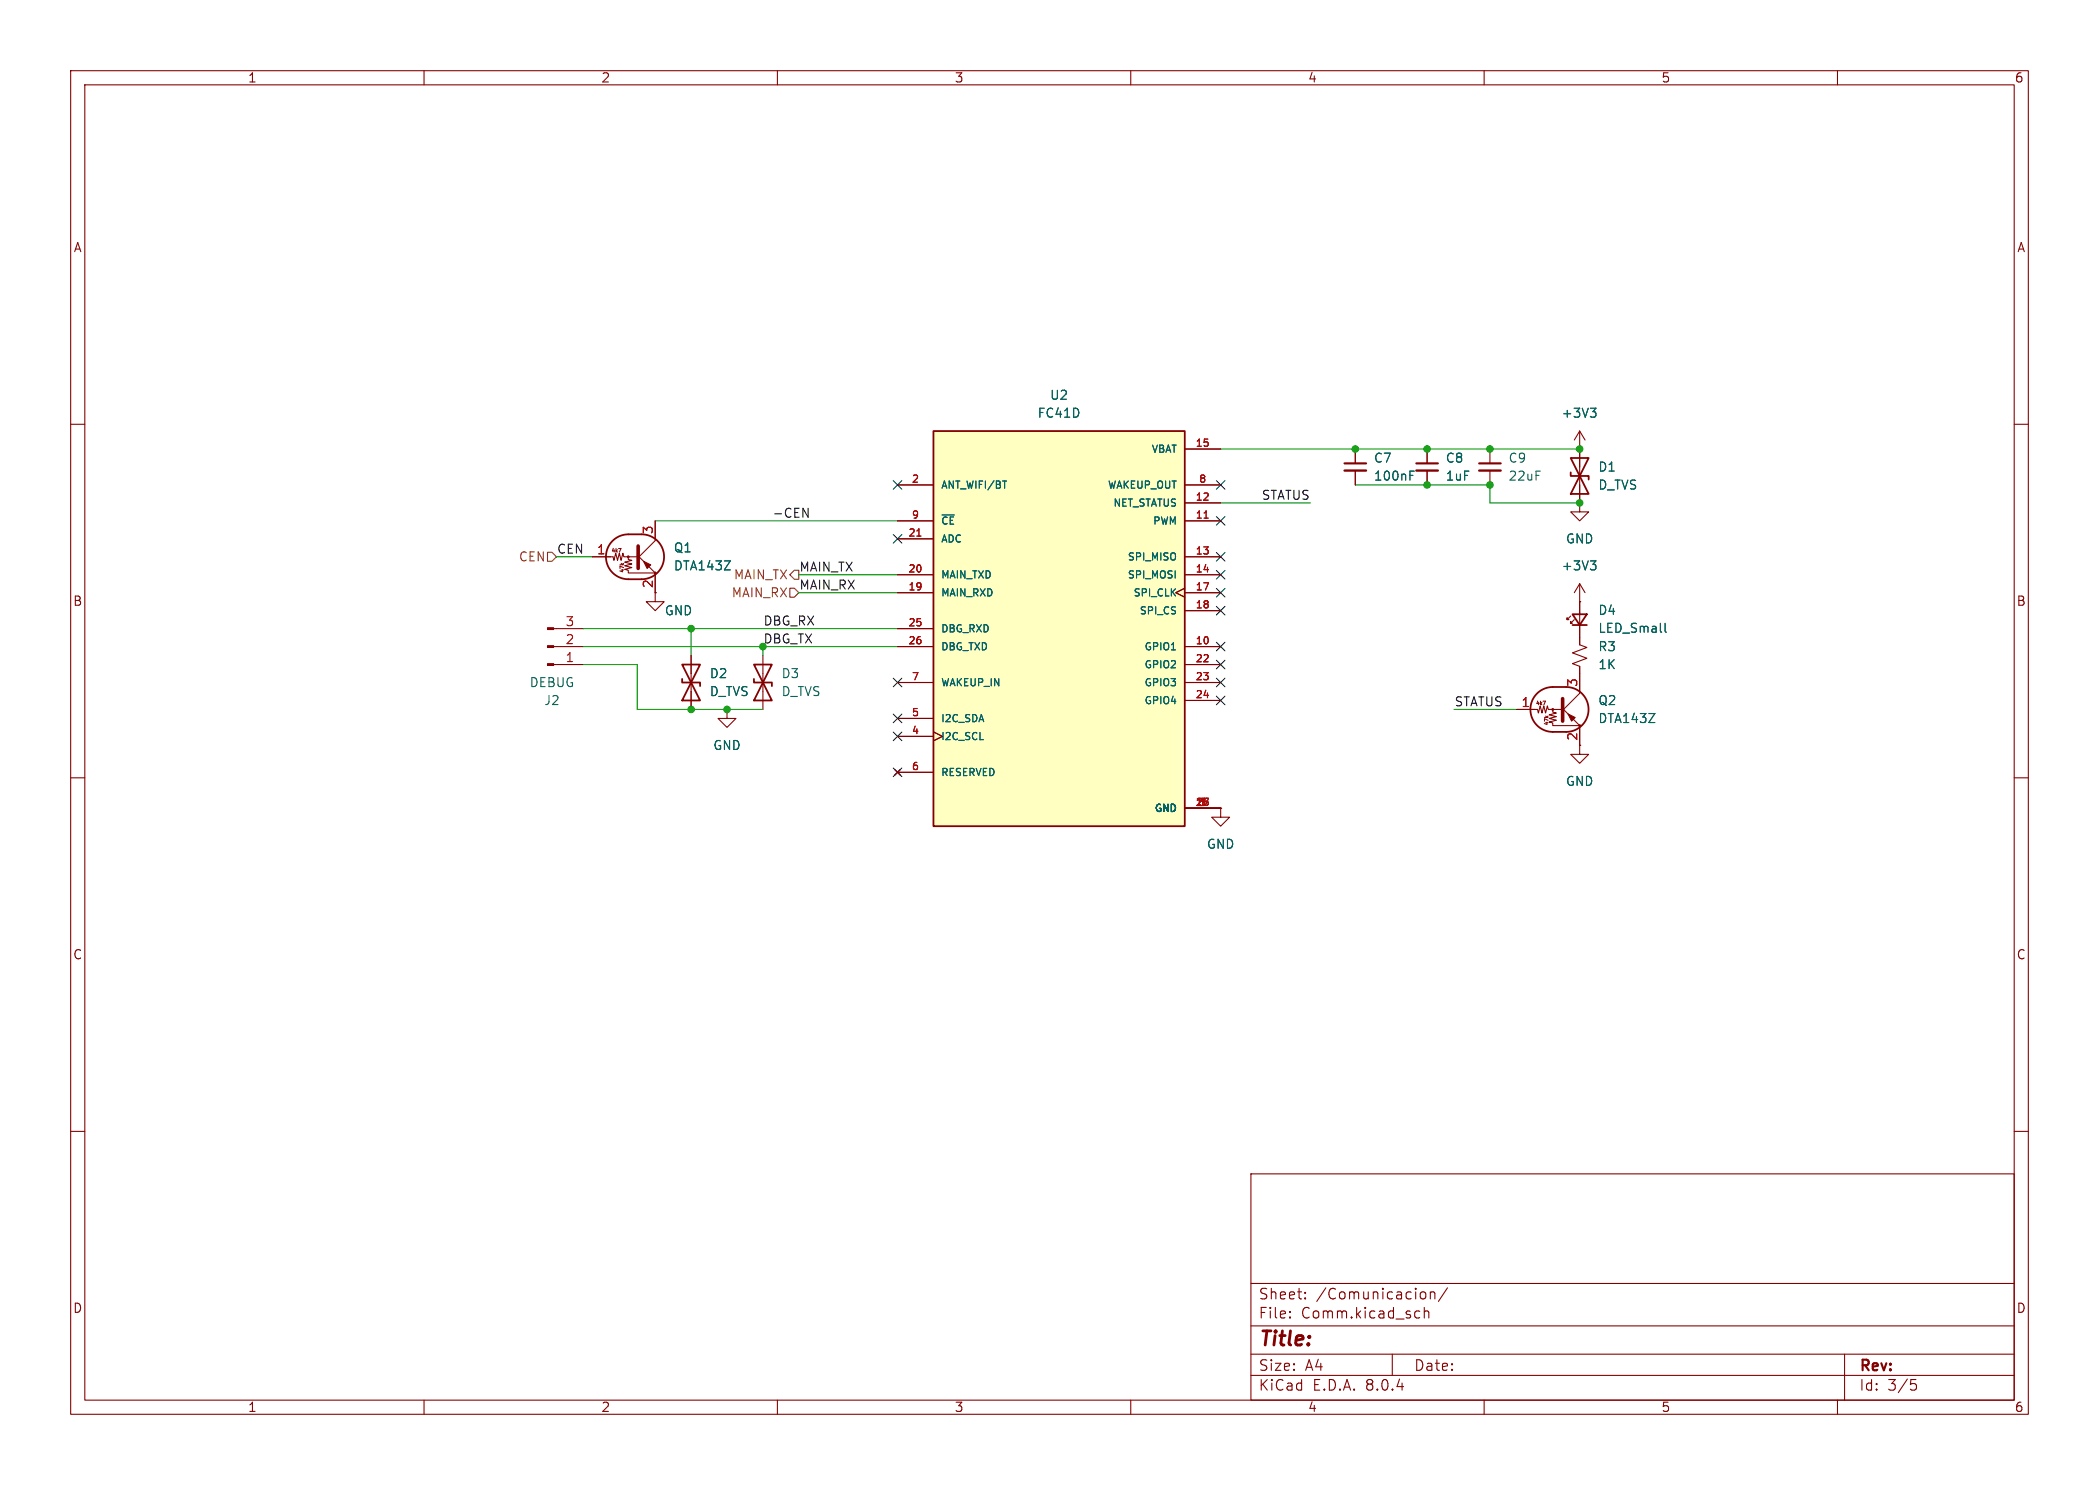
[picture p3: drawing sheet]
<svg xmlns="http://www.w3.org/2000/svg" width="297mm" height="210mm" viewBox="0 0 297 210" stroke-linecap="round" stroke-linejoin="round" font-family="sans-serif">
<g fill="none" stroke="#840000" stroke-width=".15">
<path d="M10 10h277v190h-277zM12 12h273v186h-273zM60 10v2M110 10v2M160 10v2M210 10v2M260 10v2M10 60h2M285 60h2M210.8 63.5v2M210.8 66.5v2.1M10 110h2"/>
<path d="M172.7 114.3v1.3h1.3l-1.3 1.2-1.3-1.2h1.3M172.7 114.3h.1M285 110h2M10 160h2M285 160h2M177 166h108v32h-108zM60 198v2M110 198v2M160 198v2M177 194.5h108M177 191.5h108M177 187.5h108"/>
<path d="M177 181.5h108M182.5 186.3h.1l-.1 .1M182.5 186.3v.1M182.5 185.5v.1M182.5 185.5h.1l-.1 .1M184.7 183.6v.1M184.7 183.6h-.1l.1 .1M184.7 182.8v.1M184.7 182.8h-.1l.1 .1M197 191.5v3M200.5 185.4l.4 .1M200.9 186.3l-.4 .1"/>
<path d="M201.2 182.7a.41 .41 0 0 1 .5 .3v.4a.41 .41 0 0 1-.5 .3M201.5 185.5a.37 .37 0 0 1 .7 .1v.8M201.5 184.9v1.5M202.4 182.8a.37 .37 0 0 1 .6 .1v.8M202.4 182.7v1M204.8 182.1l-1.3 2M210 198v2M260 198v2M261 191.5v6.5M270.4 195.1h.7M270.5 195.7h.4l.3 .3v.3l-.2 .2-.5 .1"/>
</g>
<path d="M209.3 66.5h3" fill="none" stroke="#840000" stroke-width=".33"/>
<path d="M209.3 65.5h3" fill="none" stroke="#840000" stroke-width=".3"/>
<path d="M132.1 61h35.5v55.8h-35.5z" fill="#ffffc2"/>
<path d="M86.7 76.5a3.2 3.2 0 0 1 2.2-.9h1.9a3.2 3.2 0 0 1 3.2 3.1 3.2 3.2 0 0 1-3.2 3.2h-1.9a3.2 3.2 0 0 1-2.9-1.9 3.2 3.2 0 0 1 .7-3.5zM132.1 61h35.5v55.8h-35.5zM222.2 66.8v.5h2.6v.5M222.2 64.8h2.6l-2.6 5.1h2.6zM96.5 96v.5h2.6v.5M96.5 94h2.6l-2.6 5.1h2.6zM106.7 96v.5h2.5v.5M106.7 94h2.5l-2.5 5.1h2.5zM217.5 98.1a3.2 3.2 0 0 1 2.2-.9h1.9a3.2 3.2 0 0 1 3.2 3.1 3.2 3.2 0 0 1-3.2 3.2h-1.9a3.2 3.2 0 0 1-2.9-2 3.2 3.2 0 0 1 .7-3.4zM222.5 86.9h2l-1 1.5zM222.5 88.4h2" fill="none" stroke="#840000" stroke-width=".25"/>
<g fill="none" stroke="#840000" stroke-width=".15">
<path d="M83.8 78.7h2.9l.2 .5 .2-1 .3 1 .2-1 .3 1 .2-1 .2 .5h1.9M86.8 77.5l-.1 .4M87.2 77.6v.5M87.5 77.6h.4l-.3 .5M87.7 79.9h.5M87.9 79.7l.2 .2M88.2 79.7l-.2 .1M90.2 78.5l2.5 2.5h-3.8v-.4l-.5-.1 1-.2-1-.3 1-.2-1-.3 1-.3-.5-.1v-.4M92.7 73.7v2.8l-2.5 2.5M127 73.7h5.1M127 68.6h5.1M127 76.2h5.1"/>
<path d="M167.6 73.7h5.1M167.6 71.1h5.1M167.6 78.7h5.1M167.6 63.5h5.1M167.6 68.6h5.1M191.8 63.5v2M191.8 66.5v2.1M201.9 63.5v2M201.9 66.5v2.1M223.5 63.5h.1M223.5 71.1v1.3h1.3l-1.3 1.3-1.3-1.3h1.3M223.5 71.1h.1"/>
<path d="M223.5 61l-.7 1.2M223.5 61v10.1M223.5 61l.8 1.2M78.3 91.4h4.2M78.3 94h4.2M78.3 88.9h4.2M87.7 80.7l.4 .2M88.2 80.3l-.5-.2v.3M92.7 81.3v3.8h1.3l-1.3 1.3-1.3-1.3h1.3M97.8 92.7v7.6M107.9 92.7v7.6M127 91.4h5.1"/>
<path d="M127 81.3h5.1M127 83.8h5.1M127 96.5h5.1M127 88.9h5.1M167.6 83.2l-1.2 .6 1.2 .7M167.6 91.4h5.1M167.6 81.3h5.1M167.6 83.8h5.1M167.6 86.4h5.1M167.6 94h5.1M167.6 96.5h5.1M167.6 99.1h5.1"/>
<path d="M217.6 99.1l-.1 .4M218 99.2v.5M218.3 99.2h.4l-.2 .5M222.2 87.1l-.5 .5v-.2v.2h.3M222.8 87.6l-.6 .5v-.2v.2h.3M223.5 82.6v8.6l1 .4-2 .7 2 .8-2 .8 1 .3v3.8l-2.5 2.6M223.5 85.1h.1M223.5 82.6l-.7 1.2M223.5 82.6l.8 1.2M102.9 100.3v1.3h1.2l-1.2 1.3-1.3-1.3h1.3M102.9 100.3h.1M126.6 108.8l.8 .8"/>
<path d="M127 104.1h5.1M127 101.6h5.1M127 109.2h5.1M127.4 108.8l-.8 .8M132.1 103.5l1.2 .6-1.2 .7M167.6 114.3h5.1M172.7 114.3h.1M214.6 100.3h3l.1 .5 .2-1 .3 1 .2-1 .3 1 .2-1 .2 .5h1.9M218.5 102.3l.4 .1M218.5 101.5h.5M218.7 101.3l.2 .2M219 101.9l-.5-.3v.4"/>
<path d="M219 101.3l-.1 .1M221 100.1l2.5 2.5h-3.8v-.4l-.5-.1 1-.2-1-.3 1-.3-1-.2 1-.3-.5-.1v-.4M223.5 102.9v3.8h1.3l-1.3 1.3-1.3-1.3h1.3"/>
<circle cx="88.9" cy="78.7" r=".13"/>
<circle cx="92.7" cy="81" r=".13"/>
<circle cx="219.7" cy="100.3" r=".13"/>
<circle cx="223.5" cy="102.6" r=".13"/>
</g>
<path d="M129.7 75.8h.6M170.4 73.3h.6" fill="none" stroke="#a90000" stroke-width=".15"/>
<path d="M225 57.7h.8l-.4 .5M225.6 58.2l.2 .3v.3l-.2 .2M133.3 72.8h1.7M141.9 68h.5M199.5 67.2h.4M199.5 66.6h.6M225 79.3h.8l-.4 .5M225.6 79.8l.2 .2v.3l-.2 .3M235.6 88.1v1.1l.2 .2" fill="none" stroke="#006464" stroke-width=".15"/>
<g fill="#840000" stroke="#840000" stroke-width=".15">
<path d="M77.5 88.8h.8v.2h-.8z"/>
<path d="M77.5 91.3h.8v.3h-.8z"/>
<path d="M77.5 93.9h.8v.2h-.8z"/>
<path d="M221.9 101l1 .5-.5 .5z"/>
<path d="M91.1 79.4l1 .5-.5 .5z"/>
</g>
<g fill="#840000" stroke="#840000" stroke-width=".51">
<path d="M221.1 98.8v3.2z"/>
<path d="M90.3 77.2v3.2z"/>
</g>
<path d="M190.2 66.5h3.1M200.4 66.5h3.1" fill="none" stroke="#840000" stroke-width=".33"/>
<path d="M190.2 65.5h3.1M200.4 65.5h3.1" fill="none" stroke="#840000" stroke-width=".3"/>
<path d="M77.5 78.1h.6l.6 .6-.6 .7h-.6zM111.8 81.3l.6-.7h.6v1.3h-.6zM111.8 83.2h.6l.6 .6-.6 .7h-.6z" fill="none" stroke="#725600" stroke-width=".15"/>
<path d="M113.6 71.9l.7 1.2v-1.2" fill="none" stroke="#0f0f0f" stroke-width=".15"/>
<g fill="none" stroke="#009600" stroke-width=".15">
<path d="M78.7 78.7h5.1M92.7 73.7h34.3M172.7 63.5h50.8M172.7 71.1h12.7M191.8 68.6h19v2.5h12.7M82.5 88.9h44.5M82.5 94h7.7v6.3h17.7M82.5 91.4h44.5M97.8 88.9v3.8M107.9 91.4v1.3M113 83.8h14M113 81.3h14"/>
<path d="M205.7 100.3h8.9"/>
</g>
<g fill="none" stroke="#000084" stroke-width=".15">
<path d="M126.4 75.6l1.2 1.2M126.4 68l1.2 1.2M127.6 75.6l-1.2 1.2M127.6 68l-1.2 1.2M172.1 68l1.2 1.2M172.1 78.1l1.2 1.2M172.1 73.1l1.2 1.2M173.3 68l-1.2 1.2M173.3 78.1l-1.2 1.2M173.3 73.1l-1.2 1.2M126.4 95.9l1.2 1.2M127.6 95.9l-1.2 1.2"/>
<path d="M172.1 83.2l1.2 1.2M172.1 80.7l1.2 1.2M172.1 90.8l1.2 1.2M172.1 98.5l1.2 1.2M172.1 93.4l1.2 1.2M172.1 85.8l1.2 1.2M172.1 95.9l1.2 1.2M173.3 83.2l-1.2 1.2M173.3 80.7l-1.2 1.2M173.3 90.8l-1.2 1.2M173.3 98.5l-1.2 1.2M173.3 93.4l-1.2 1.2"/>
<path d="M173.3 85.8l-1.2 1.2M173.3 95.9l-1.2 1.2M126.4 108.6l1.2 1.2M126.4 101l1.2 1.2M126.4 103.5l1.2 1.2M127.6 108.6l-1.2 1.2M127.6 101l-1.2 1.2M127.6 103.5l-1.2 1.2"/>
</g>
<g fill="#009600" stroke="#009600" stroke-width=".15">
<circle cx="223.5" cy="63.5" r=".46"/>
<circle cx="210.8" cy="68.6" r=".46"/>
<circle cx="223.5" cy="71.1" r=".46"/>
<circle cx="201.9" cy="63.5" r=".46"/>
<circle cx="210.8" cy="63.5" r=".46"/>
<circle cx="191.8" cy="63.5" r=".46"/>
<circle cx="201.9" cy="68.6" r=".46"/>
<circle cx="97.8" cy="88.9" r=".46"/>
<circle cx="97.8" cy="100.3" r=".46"/>
<circle cx="102.9" cy="100.3" r=".46"/>
</g>
<text font-size="2.8" fill="#840000" x="178" y="190.9">Title:</text>
<g font-size="2.1" fill="#840000">
<text x="178" y="184">Sheet:</text>
<text x="186.2" y="184">/Comunicacion/</text>
<text x="178" y="186.7">File:</text>
<text x="184.1" y="186.7">Comm.kicad_sch</text>
<text x="178" y="196.9">KiCad</text>
<text x="178" y="194.1">Size:</text>
<text x="184.7" y="194.1">A4</text>
<text x="185.7" y="196.9">E.D.A.</text>
<text x="193.3" y="196.9">8.0.4</text>
<text x="200" y="194.1">Date:</text>
<text x="263" y="194.3">Rev:</text>
<text x="263" y="196.9">Id:</text>
<text x="267.1" y="196.9">3/5</text>
</g>
<g font-size="1.8" fill="#840000">
<text x="35" y="11.9">1</text>
<text x="85" y="11.9">2</text>
<text x="135" y="11.9">3</text>
<text x="185" y="11.9">4</text>
<text x="235" y="11.9">5</text>
<text x="285" y="11.9">6</text>
<text x="10.3" y="35.9">A</text>
<text x="285.3" y="35.9">A</text>
<text x="92.5" y="83.3" transform="rotate(-90 92.5 83.3)">2</text>
<text x="10.3" y="85.9">B</text>
<text x="285.3" y="85.9">B</text>
<text x="223.3" y="104.8" transform="rotate(-90 223.3 104.8)">2</text>
<text x="10.3" y="135.9">C</text>
<text x="285.3" y="135.9">C</text>
<text x="10.3" y="185.9">D</text>
<text x="285.3" y="185.9">D</text>
<text x="35" y="199.9">1</text>
<text x="85" y="199.9">2</text>
<text x="135" y="199.9">3</text>
<text x="185" y="199.9">4</text>
<text x="235" y="199.9">5</text>
<text x="285" y="199.9">6</text>
</g>
<g font-size="1.8" fill="#006464">
<text x="146.7" y="59.3">FC41D</text>
<text x="148.5" y="56.7">U2</text>
<text x="220.9" y="59.3">+3V3</text>
<text x="194.3" y="65.6">C7</text>
<text x="204.5" y="65.6">C8</text>
<text x="213.4" y="65.6">C9</text>
<text x="194.3" y="68.2">100nF</text>
<text x="204.5" y="68.2">1uF</text>
<text x="213.4" y="68.2">22uF</text>
<text x="226.1" y="66.9">D1</text>
<text x="226.1" y="69.4">D_TVS</text>
<text x="221.5" y="77.1">GND</text>
<text x="95.3" y="78.3">Q1</text>
<text x="95.3" y="80.9">DTA143Z</text>
<text x="220.9" y="80.9">+3V3</text>
<text x="94" y="87.2">GND</text>
<text x="226.1" y="87.2">D4</text>
<text x="226.1" y="89.7">LED_Small</text>
<text x="226.1" y="92.3">R3</text>
<text x="226.1" y="94.8">1K</text>
<text x="74.9" y="97.4">DEBUG</text>
<text x="76.9" y="99.9">J2</text>
<text x="100.3" y="96.1">D2</text>
<text x="100.3" y="98.7">D_TVS</text>
<text x="110.5" y="96.1">D3</text>
<text x="110.5" y="98.7">D_TVS</text>
<text x="226.1" y="99.9">Q2</text>
<text x="100.8" y="106.3">GND</text>
<text x="226.1" y="102.5">DTA143Z</text>
<text x="221.5" y="111.4">GND</text>
<text x="170.7" y="120.2">GND</text>
</g>
<g font-size="1.8" fill="#0f0f0f">
<text x="178.4" y="70.8">STATUS</text>
<text x="109.2" y="73.3">-CEN</text>
<text x="78.7" y="78.4">CEN</text>
<text x="113" y="83.5">MAIN_RX</text>
<text x="113" y="80.9">MAIN_TX</text>
<text x="107.9" y="88.6">DBG_RX</text>
<text x="205.7" y="100">STATUS</text>
</g>
<g font-size="1.8" fill="#a90000">
<text x="92.5" y="75.6" transform="rotate(-90 92.5 75.6)">3</text>
<text x="84.4" y="78.5">1</text>
<text x="79.9" y="88.6">3</text>
<text x="79.9" y="93.7">1</text>
<text x="79.9" y="91.2">2</text>
<text x="215.2" y="100.1">1</text>
<text x="223.3" y="97.2" transform="rotate(-90 223.3 97.2)">3</text>
</g>
<g font-size="1.8" fill="#725600">
<text x="73.3" y="79.6">CEN</text>
<text x="103.7" y="82.1">MAIN_TX</text>
<text x="103.4" y="84.7">MAIN_RX</text>
</g>
<text font-size="1.8" fill="#009600" x="107.9" y="91.1">DBG_TX</text>
<g font-size="1.4" fill="#006464">
<text x="162.8" y="64.2">VBAT</text>
<text x="133.1" y="69.3">ANT_WIFI/BT</text>
<text x="156.6" y="69.3">WAKEUP_OUT</text>
<text x="157.4" y="71.9">NET_STATUS</text>
<text x="133.1" y="76.9">ADC</text>
<text x="133.1" y="74.4">~{CE}</text>
<text x="163" y="74.4">PWM</text>
<text x="133.1" y="82">MAIN_TXD</text>
<text x="159.5" y="79.5">SPI_MISO</text>
<text x="159.5" y="82">SPI_MOSI</text>
<text x="133.1" y="84.6">MAIN_RXD</text>
<text x="133.1" y="89.6">DBG_RXD</text>
<text x="160.3" y="84.6">SPI_CLK</text>
<text x="161.1" y="87.1">SPI_CS</text>
<text x="133.1" y="92.2">DBG_TXD</text>
<text x="161.8" y="92.2">GPIO1</text>
<text x="161.8" y="94.7">GPIO2</text>
<text x="133.1" y="97.3">WAKEUP_IN</text>
<text x="161.8" y="97.3">GPIO3</text>
<text x="161.8" y="99.8">GPIO4</text>
<text x="133.1" y="104.9">I2C_SCL</text>
<text x="133.1" y="102.3">I2C_SDA</text>
<text x="133.1" y="110">RESERVED</text>
<text x="163.3" y="115">GND</text>
</g>
<g font-size="1.4" fill="#a90000">
<text x="169.1" y="63.2">15</text>
<text x="128.9" y="68.3">2</text>
<text x="169.1" y="70.9">12</text>
<text x="169.6" y="68.3">8</text>
<text x="128.4" y="75.9">21</text>
<text x="128.9" y="73.4">9</text>
<text x="169.1" y="73.4">11</text>
<text x="128.4" y="83.6">19</text>
<text x="128.4" y="81">20</text>
<text x="169.1" y="78.5">13</text>
<text x="169.1" y="81">14</text>
<text x="169.1" y="83.6">17</text>
<text x="128.4" y="88.6">25</text>
<text x="169.1" y="86.1">18</text>
<text x="128.4" y="91.2">26</text>
<text x="169.1" y="91.2">10</text>
<text x="169.1" y="93.7">22</text>
<text x="128.9" y="101.3">5</text>
<text x="128.9" y="96.3">7</text>
<text x="169.1" y="96.3">23</text>
<text x="169.1" y="98.8">24</text>
<text x="128.9" y="103.9">4</text>
<text x="128.9" y="109">6</text>
<text x="169.1" y="114">16</text>
<text x="169.6" y="114">1</text>
<text x="169.6" y="114">3</text>
</g>
<g font-size=".7" fill="#840000">
<text x="86.4" y="78.3">4k7</text>
<text x="88.5" y="81.1" transform="rotate(-90 88.5 81.1)">47k</text>
<text x="217.2" y="99.9">4k7</text>
<text x="219.3" y="102.7" transform="rotate(-90 219.3 102.7)">47k</text>
</g>
</svg>
